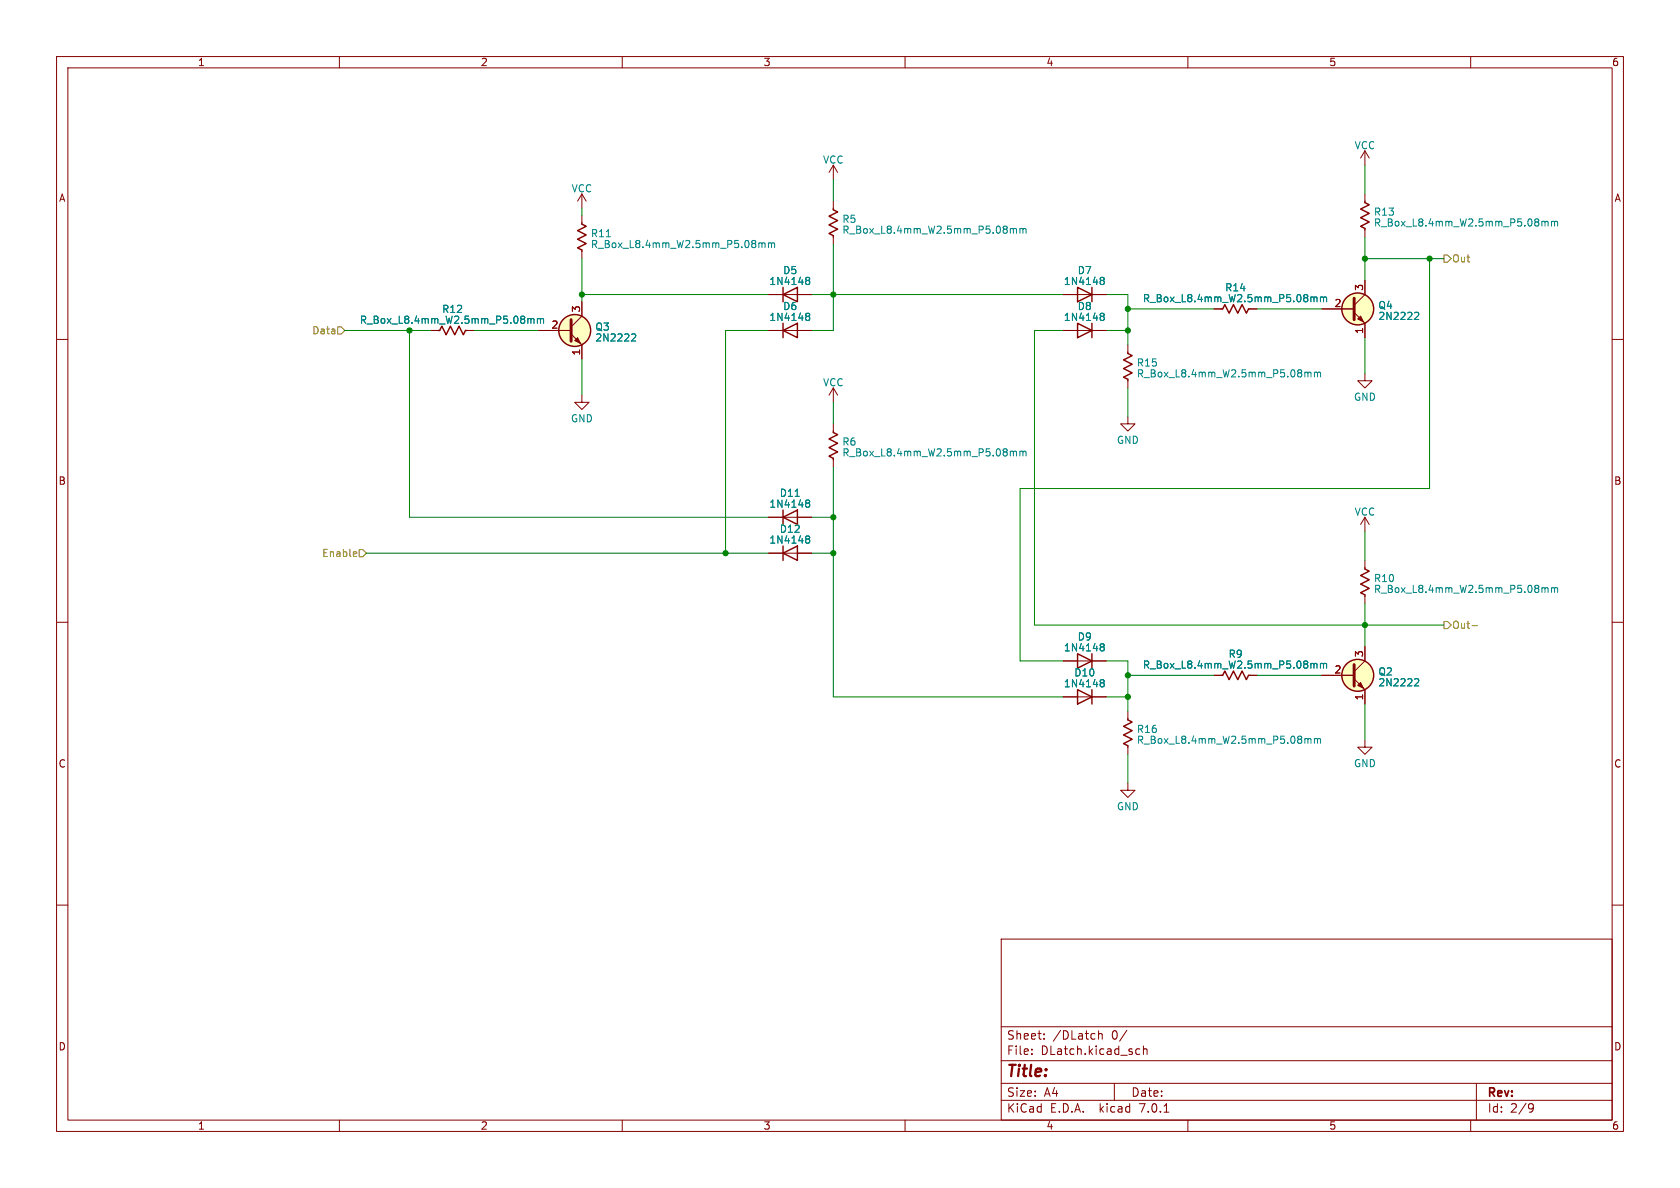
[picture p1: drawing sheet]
<svg xmlns="http://www.w3.org/2000/svg" width="297mm" height="210mm" viewBox="0 0 297 210" stroke-linecap="round" stroke-linejoin="round" font-family="sans-serif">
<g fill="none" stroke="#840000" stroke-width=".18">
<path d="M10 10h277v190h-277zM12 12h273v186h-273zM60 10v2M110 10v2M160 10v2M210 10v2M260 10v2M102.9 34.3v2.5M102.9 38.1v1.3M102.9 34.3l-.8 1.3M102.9 34.3l.7 1.3M147.3 29.2v2.6"/>
<path d="M147.3 35.6v1.2M147.3 29.2l-.7 1.3M147.3 29.2l.8 1.3M241.3 26.7v2.5M241.3 34.3v1.3M241.3 26.7l-.8 1.2M241.3 26.7l.8 1.2M10 60h2M76.2 58.4h1.3M82.5 58.4h1.3M95.2 58.4h5.8M101 59.1l1.9 1.9v2.5"/>
<path d="M102.9 53.3v2.6l-1.9 1.9M102.9 44.5v1.2M135.9 58.4h7.6M135.9 52.1h7.6M147.3 41.9v1.3M188 58.4h7.6M188 52.1h7.6M214.6 54.6h1.3M221 54.6h1.2M233.7 54.6h5.7M239.4 55.2l1.9 2v2.5M241.3 49.5v2.6l-1.9 1.9"/>
<path d="M241.3 40.6v1.3M285 60h2M102.9 69.9v1.2h1.2l-1.2 1.3-1.3-1.3h1.3M147.3 68.6v2.5M147.3 74.9v1.3M147.3 68.6l-.7 1.3M147.3 68.6l.8 1.3M199.4 73.7v1.2h1.3l-1.3 1.3-1.3-1.3h1.3M199.4 61v1.2M199.4 67.3v1.3M241.3 66v1.3h1.3l-1.3 1.3-1.3-1.3h1.3M135.9 97.8h7.6"/>
<path d="M135.9 91.4h7.6M147.3 81.3v1.3M241.3 91.4v2.6M241.3 99.1v1.2M241.3 91.4l-.8 1.3M241.3 91.4l.8 1.3M10 110h2M188 116.8h7.6M214.6 119.4h1.3M221 119.4h1.2M233.7 119.4h5.7M241.3 105.4v1.3"/>
<path d="M241.3 114.3v2.5l-1.9 1.9M285 110h2M188 123.2h7.6M199.4 138.4v1.3h1.3l-1.3 1.3-1.3-1.3h1.3M199.4 125.7v1.3M199.4 132.1v1.3M239.4 120l1.9 1.9v2.6M241.3 130.8v1.3h1.3l-1.3 1.3-1.3-1.3h1.3M10 160h2M285 160h2M177 166h108v32h-108zM60 198v2"/>
<path d="M110 198v2M160 198v2M177 194.5h108M177 191.5h108M177 187.5h108M177 181.5h108M182.4 186.3v.1M182.4 185.5v.1M184.6 183.6v.1M184.6 182.8v.1M194.2 182.2v1.5M194.2 182.8l.2-.1 .4 .1 .1 .9"/>
<path d="M197 191.5v3M199.2 182.1l-1.3 2M201.1 185.4l.4 .1M201.5 186.3l-.4 .1M202.1 185.5l.3-.1 .3 .1 .1 .9M202.1 184.9v1.5M205.8 196.6h.8M210 198v2M260 198v2M261 191.5v6.5M270.5 195.1l.5 .1a.99 .99 0 0 1-.4 1.4h-.2M271.1 195.7l-.2 .3h-.4"/>
</g>
<g fill="none" stroke="#840000" stroke-width=".25">
<path d="M102.9 39.4v.2l.7 .4-1.5 .8 1.5 .7-1.5 .8 1.5 .8-1.5 .7 .8 .4v.3M147.3 36.8v.3l.8 .4-1.5 .7 1.5 .8-1.5 .8 1.5 .7-1.5 .8 .7 .4v.2M241.3 35.6v.2l.8 .4-1.6 .8 1.6 .7-1.6 .8 1.6 .7-1.6 .8 .8 .4v.2M77.5 58.4h.2l.4-.7 .8 1.5 .7-1.5 .8 1.5 .8-1.5 .7 1.5 .4-.8h.2M138.4 58.4l2.6-1.2v2.5zM138.4 52.1l2.6-1.3v2.5zM138.4 50.8v2.5M138.4 57.2v2.5M190.5 57.2l2.5 1.2-2.5 1.3zM190.5 50.8l2.5 1.3-2.5 1.2zM193 50.8v2.5M193 57.2v2.5"/>
<path d="M215.9 54.6h.3l.3-.8 .8 1.6 .8-1.6 .7 1.6 .8-1.6 .7 1.6 .4-.8h.3M147.3 76.2v.3l.8 .3-1.5 .8 1.5 .8-1.5 .7 1.5 .8-1.5 .7 .7 .4v.3M199.4 62.2v.3l.8 .4-1.6 .7 1.6 .8-1.6 .8 1.6 .7-1.6 .8 .8 .4v.2M138.4 97.8l2.6-1.3v2.6zM138.4 91.4l2.6-1.2v2.5zM138.4 90.2v2.5M138.4 96.5v2.6M190.5 115.6l2.5 1.2-2.5 1.3zM193 115.6v2.5M215.9 119.4h.3l.3-.8 .8 1.5 .8-1.5 .7 1.5 .8-1.5 .7 1.5 .4-.7h.3M241.3 100.3v.3l.8 .4-1.6 .7 1.6 .8-1.6 .8 1.6 .7-1.6 .8 .8 .4v.2M190.5 121.9l2.5 1.3-2.5 1.3z"/>
<path d="M193 121.9v2.6M199.4 127v.3l.8 .3-1.6 .8 1.6 .8-1.6 .7 1.6 .8-1.6 .7 .8 .4v.3"/>
<circle cx="101.6" cy="58.4" r="2.82"/>
<circle cx="240" cy="54.6" r="2.82"/>
<circle cx="240" cy="119.4" r="2.82"/>
</g>
<g fill="none" stroke="#008484" stroke-width=".18">
<path d="M272.6 39.2l.4-.1 .1 .2M273.1 39.3l.2-.2 .3 .1 .1 .8M273.1 39.3v.7M274.3 39.2l.3-.1 .2 .2M274.3 39.1v.9M274.8 39.3l.2-.2 .3 .1 .1 .8M274.8 39.3v.7M93.3 56.4l.4-.1 .2 .2M93.9 56.5l.1-.2 .3 .1 .1 .8M93.9 56.5v.7M95 56.4l.4-.1 .2 .2M95 56.3v.9"/>
<path d="M95.6 56.5l.1-.2 .3 .1 .1 .8M95.6 56.5v.7M111.8 59l.5 .1 .1 .3-.8 .9h.8M134.2 43l.3-.1 .2 .2M134.7 43.1l.2-.2 .3 .1v.8M134.7 43.1v.7M135.9 43l.3-.1 .2 .2M135.9 42.9v.9M136.4 43.1l.2-.2 .3 .1v.8M136.4 43.1v.7M142.7 49l.3 .1 .1 .2-.2 .3M142.7 55.4h.3l.1 .2-.2 .3"/>
<path d="M142.7 55.9h.2M142.7 49.6h.2M142.9 49.6l.2 .2v.3l-.1 .1-.3 .1M142.9 55.9l.2 .3v.2l-.1 .2h-.3M178.6 40.5l.4-.1 .2 .2M179.2 40.6l.1-.2h.3l.1 .8M179.2 40.6v.6M180.3 40.5l.4-.1 .1 .2M180.3 40.4v.8M180.8 40.6l.2-.2h.3l.1 .8M180.8 40.6v.6M194.7 49l.4 .1 .1 .2-.2 .3"/>
<path d="M194.7 55.4h.4l.1 .2-.2 .3M194.7 55.9h.3M194.7 49.6h.3M195 49.6l.2 .2v.3l-.1 .1-.4 .1M195 55.9l.2 .3v.2l-.1 .2h-.4M231.7 52.6l.4-.1 .2 .2M232.3 52.7v.6M232.3 52.7l.2-.2 .3 .1v.7M233.4 52.5v.8M233.4 52.6l.4-.1 .2 .2M234 52.7v.6M234 52.7l.2-.2 .3 .1v.7"/>
<path d="M250.3 55.2l.4 .1 .1 .3-.8 .9h.8M178.6 79.9l.4-.1 .2 .1M179.2 79.9v.7M179.2 79.9l.1-.1h.3l.1 .8M180.3 79.8v.8M180.3 79.9l.4-.1 .1 .1M180.8 79.9v.7M180.8 79.9l.2-.1h.3l.1 .8M230.7 65.9l.3-.1 .2 .2M231.2 66v.6M231.2 66l.2-.2h.3l.1 .8M232.4 65.8v.8"/>
<path d="M232.4 65.9l.3-.1 .2 .2M232.9 66l.2-.2h.3l.1 .8M232.9 66v.6M142.7 94.7l.3 .1 .1 .2-.2 .3M142.7 88.4l.3 .1 .1 .1-.2 .3M142.7 95.3h.2M142.7 88.9h.2M142.9 88.9l.2 .3v.2l-.1 .2-.3 .1M142.9 95.3l.2 .2v.3l-.1 .2h-.3M194.7 113.8l.4 .1 .1 .1-.2 .3M194.7 114.3h.3M195 114.3l.2 .3v.2l-.1 .2-.4 .1"/>
<path d="M231.7 117.4l.4-.1 .2 .2M232.3 117.5l.2-.2h.3v.8M232.3 117.5v.6M233.4 117.4l.4-.1 .2 .2M233.4 117.3v.8M234 117.5l.2-.2h.3v.8M234 117.5v.6M250.3 120h.4l.1 .3-.8 .9h.8M272.6 104l.4-.1 .1 .2M273.1 104.1v.6M273.1 104.1l.2-.2h.3l.1 .8M274.3 103.9v.8"/>
<path d="M274.3 104l.3-.1 .2 .2M274.8 104.1v.6M274.8 104.1l.2-.2h.3l.1 .8M194.7 120.1l.4 .1 .1 .2-.2 .3M194.7 120.7h.3M195 120.7l.2 .2v.3l-.1 .2h-.4M230.7 130.7l.3-.1 .2 .1M231.2 130.7l.2-.1h.3l.1 .8M231.2 130.7v.7M232.4 130.7l.3-.1 .2 .1M232.4 130.6v.8M232.9 130.7l.2-.1h.3l.1 .8"/>
<path d="M232.9 130.7v.7"/>
</g>
<g fill="#ffffc2" stroke="#ffffc2" stroke-width=".18">
<circle cx="101.6" cy="58.4" r="2.82"/>
<circle cx="240" cy="54.6" r="2.82"/>
<circle cx="240" cy="119.4" r="2.82"/>
</g>
<path d="M101 56.5v3.8M239.4 52.7v3.8M239.4 117.5v3.8" fill="none" stroke="#840000" stroke-width=".51"/>
<g fill="#840000" stroke="#840000" stroke-width=".18">
<path d="M101.6 60.2l.5-.5 .5 1z"/>
<path d="M240 56.4l.5-.5 .5 1z"/>
<path d="M240 121.2l.5-.5 .5 1z"/>
</g>
<path d="M59.7 57.8h.6l.7 .6-.7 .7h-.6zM255.3 45.1h.6l.6 .6-.6 .7h-.6zM62.9 97.5l.2 .3-.6 .2M63 98.3l-.1 .1M63.5 97.2h.6l.7 .6-.7 .6h-.6zM255.3 109.9h.6l.6 .6-.6 .6h-.6zM260.2 110.6h1" fill="none" stroke="#848400" stroke-width=".18"/>
<g fill="none" stroke="#008400" stroke-width=".18">
<path d="M102.9 36.8v1.3M147.3 31.8v3.8M241.3 29.2v5.1M61 58.4h15.2M72.4 58.4v33h63.5M83.8 58.4h11.4M102.9 52.1h33M102.9 45.7v7.6M135.9 58.4h-7.6v39.4M143.5 52.1h44.5M147.3 43.2v15.2h-3.8M188 58.4h-5.1v52.1h72.4"/>
<path d="M195.6 58.4h3.8M195.6 52.1h3.8v8.9M199.4 54.6h15.2M222.2 54.6h11.5M241.3 41.9v7.6M241.3 59.7v6.3M241.3 45.7h14M252.7 45.7v40.7h-72.4v30.4h7.7M102.9 63.5v6.4M147.3 71.1v3.8M199.4 68.6v5.1M64.8 97.8h71.1"/>
<path d="M143.5 97.8h3.8M143.5 91.4h3.8M147.3 82.6v40.6h40.7M241.3 94v5.1M195.6 116.8h3.8v8.9M199.4 119.4h15.2M222.2 119.4h11.5M241.3 106.7v7.6M195.6 123.2h3.8M199.4 133.4v5M241.3 124.5v6.3"/>
</g>
<g fill="#008400" stroke="#008400" stroke-width=".18">
<circle cx="102.9" cy="52.1" r=".46"/>
<circle cx="199.4" cy="58.4" r=".46"/>
<circle cx="147.3" cy="91.4" r=".46"/>
<circle cx="147.3" cy="97.8" r=".46"/>
<circle cx="128.3" cy="97.8" r=".46"/>
<circle cx="72.4" cy="58.4" r=".46"/>
<circle cx="147.3" cy="52.1" r=".46"/>
<circle cx="199.4" cy="119.4" r=".46"/>
<circle cx="199.4" cy="123.2" r=".46"/>
<circle cx="199.4" cy="54.6" r=".46"/>
<circle cx="241.3" cy="110.5" r=".46"/>
<circle cx="252.7" cy="45.7" r=".46"/>
<circle cx="241.3" cy="45.7" r=".46"/>
</g>
<text font-size="2.8" fill="#840000" x="178" y="190.8">Title:</text>
<g font-size="2.1" fill="#840000">
<text x="178" y="183.9">Sheet:</text>
<text x="186.2" y="183.9">/DLatch</text>
<text x="196.5" y="183.9">0/</text>
<text x="178" y="186.6">File:</text>
<text x="184" y="186.6">DLatch.kicad_sch</text>
<text x="178" y="196.8">KiCad</text>
<text x="178" y="194">Size:</text>
<text x="184.6" y="194">A4</text>
<text x="185.7" y="196.8">E.D.A.</text>
<text x="194.4" y="196.8">kicad</text>
<text x="200" y="194">Date:</text>
<text x="201.5" y="196.8">7.0.1</text>
<text x="263" y="194.2">Rev:</text>
<text x="263" y="196.8">Id:</text>
<text x="267" y="196.8">2/9</text>
</g>
<g font-size="1.8" fill="#840000">
<text x="35" y="11.8">1</text>
<text x="85" y="11.8">2</text>
<text x="135" y="11.8">3</text>
<text x="185" y="11.8">4</text>
<text x="235" y="11.8">5</text>
<text x="285" y="11.8">6</text>
<text x="10.4" y="35.8">A</text>
<text x="285.4" y="35.8">A</text>
<text x="241" y="51.5" transform="rotate(-90 241 51.5)">3</text>
<text x="97.4" y="58.2">2</text>
<text x="102.6" y="55.3" transform="rotate(-90 102.6 55.3)">3</text>
<text x="235.9" y="54.4">2</text>
<text x="241" y="59.1" transform="rotate(-90 241 59.1)">1</text>
<text x="102.6" y="62.9" transform="rotate(-90 102.6 62.9)">1</text>
<text x="10.3" y="85.8">B</text>
<text x="285.3" y="85.8">B</text>
<text x="235.9" y="119.1">2</text>
<text x="241" y="116.2" transform="rotate(-90 241 116.2)">3</text>
<text x="241" y="123.9" transform="rotate(-90 241 123.9)">1</text>
<text x="10.3" y="135.8">C</text>
<text x="285.3" y="135.8">C</text>
<text x="10.3" y="185.8">D</text>
<text x="285.3" y="185.8">D</text>
<text x="35" y="199.8">1</text>
<text x="85" y="199.8">2</text>
<text x="135" y="199.8">3</text>
<text x="185" y="199.8">4</text>
<text x="235" y="199.8">5</text>
<text x="285" y="199.8">6</text>
</g>
<g font-size="1.8" fill="#008484">
<text x="145.4" y="29.1">VCC</text>
<text x="239.4" y="26.5">VCC</text>
<text x="101" y="34.2">VCC</text>
<text x="148.9" y="39.6">R5</text>
<text x="148.9" y="41.5">R_Box_L8.4mm_W2.5mm_P5.08mm</text>
<text x="242.8" y="38.3">R13</text>
<text x="242.8" y="40.2">R_Box_L8.4mm_W2.5mm_P5.08mm</text>
<text x="104.4" y="42.1">R11</text>
<text x="104.4" y="44">R_Box_L8.4mm_W2.5mm_P5.08mm</text>
<text x="135.9" y="50.5">1N4148</text>
<text x="138.4" y="48.6">D5</text>
<text x="188" y="50.5">1N4148</text>
<text x="190.5" y="48.6">D7</text>
<text x="202" y="53.6">R_Box_L8.4mm_W2.5mm_P5.08mm</text>
<text x="216.5" y="51.7">R14</text>
<text x="63.6" y="57.4">R_Box_L8.4mm_W2.5mm_P5.08mm</text>
<text x="78.1" y="55.5">R12</text>
<text x="105.2" y="58.6">Q3</text>
<text x="135.9" y="56.9">1N4148</text>
<text x="138.4" y="55">D6</text>
<text x="188" y="56.9">1N4148</text>
<text x="190.5" y="55">D8</text>
<text x="243.6" y="54.8">Q4</text>
<text x="243.6" y="56.7">2N2222</text>
<text x="105.2" y="60.5">2N2222</text>
<text x="200.9" y="65">R15</text>
<text x="145.4" y="68.4">VCC</text>
<text x="200.9" y="66.9">R_Box_L8.4mm_W2.5mm_P5.08mm</text>
<text x="239.3" y="71">GND</text>
<text x="100.9" y="74.8">GND</text>
<text x="148.9" y="78.9">R6</text>
<text x="148.9" y="80.8">R_Box_L8.4mm_W2.5mm_P5.08mm</text>
<text x="197.4" y="78.6">GND</text>
<text x="135.9" y="89.9">1N4148</text>
<text x="137.8" y="88">D11</text>
<text x="137.8" y="94.3">D12</text>
<text x="239.4" y="91.3">VCC</text>
<text x="135.9" y="96.3">1N4148</text>
<text x="242.8" y="103.1">R10</text>
<text x="242.8" y="105">R_Box_L8.4mm_W2.5mm_P5.08mm</text>
<text x="190.5" y="113.4">D9</text>
<text x="188" y="115.3">1N4148</text>
<text x="189.9" y="119.7">D10</text>
<text x="202" y="118.4">R_Box_L8.4mm_W2.5mm_P5.08mm</text>
<text x="217.1" y="116.4">R9</text>
<text x="243.6" y="119.6">Q2</text>
<text x="188" y="121.7">1N4148</text>
<text x="243.6" y="121.5">2N2222</text>
<text x="200.9" y="129.7">R16</text>
<text x="200.9" y="131.6">R_Box_L8.4mm_W2.5mm_P5.08mm</text>
<text x="239.3" y="135.8">GND</text>
<text x="197.4" y="143.4">GND</text>
</g>
<g font-size="1.8" fill="#848400">
<text x="256.7" y="46.5">Out</text>
<text x="55.1" y="59.2">Data</text>
<text x="56.8" y="98.6">Enable</text>
<text x="256.7" y="111.3">Out-</text>
</g>
</svg>
